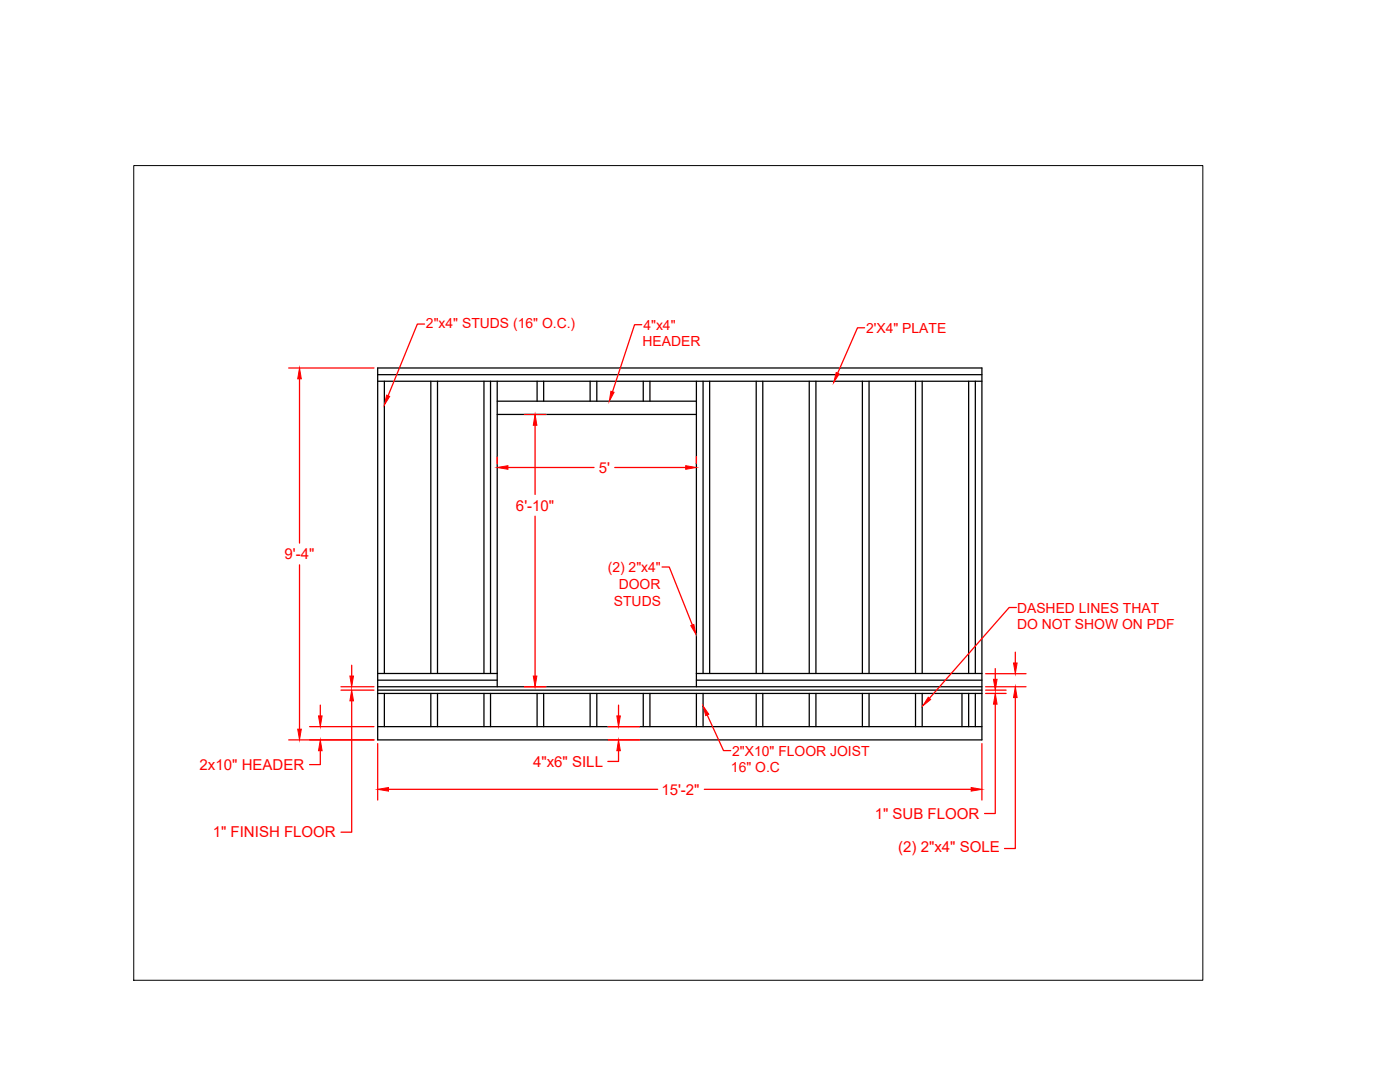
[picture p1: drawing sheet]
<svg xmlns="http://www.w3.org/2000/svg" width="279mm" height="216mm" viewBox="0 0 279 216" stroke-linecap="round" stroke-linejoin="round" font-family="sans-serif">
<!-- layer: 0 -->
<g fill="none" stroke="#000" stroke-width=".25">
<path d="M75.4 73.4h120.6v74.2h-120.6zM75.4 74.8h120.6M75.4 76.1h120.6M76.7 76.1v58.3M86 76.1v58.3M87.3 76.1v58.3M96.6 76.1v58.3M97.9 76.1v58.3M99.2 76.1v60.9M107.2 76.1v4M108.5 76.1v4M117.8 76.1v4"/>
<path d="M119.1 76.1v4M128.4 76.1v4M129.7 76.1v4M139 76.1v60.9M140.3 76.1v58.3M141.6 76.1v58.3M150.9 76.1v58.3M152.2 76.1v58.3M161.5 76.1v58.3M162.8 76.1v58.3M172.1 76.1v58.3M173.4 76.1v58.3"/>
<path d="M182.7 76.1v58.3M184 76.1v58.3M193.3 76.1v58.3M194.6 76.1v58.3M99.2 82.7h39.8M99.2 80.1h39.8M75.4 138.4h120.6M75.4 137.7h120.6M75.4 137h120.6M75.4 135.7h23.8M75.4 134.4h23.8M76.7 138.4v6.6"/>
<path d="M86 138.4v6.6M87.3 138.4v6.6M96.6 138.4v6.6M97.9 138.4v6.6M107.2 138.4v6.6M108.5 138.4v6.6M117.8 138.4v6.6M119.1 138.4v6.6M128.4 138.4v6.6M129.7 138.4v6.6M139 135.7h57M139 134.4h57"/>
<path d="M139 138.4v6.6M140.3 138.4v6.6M150.9 138.4v6.6M152.2 138.4v6.6M161.5 138.4v6.6M162.8 138.4v6.6M172.1 138.4v6.6M173.4 138.4v6.6M182.7 138.4v6.6M184 138.4v6.6M192 138.4v6.6M193.3 138.4v6.6"/>
<path d="M194.6 138.4v6.6M75.4 145h120.6"/>
</g>
<g fill="none" stroke="#f00" stroke-width=".25">
<path d="M57.6 73.4h17M59.8 75.6v32.8M84.7 64.7h-1.4l-5.9 14.3M128.1 64.8h-1.5l-4.4 13.4M172.6 65.4h-1.5l-3.9 9.1M99.2 91.1v1.4M101.4 93.3h17.2M104.6 82.7h4.4M106.8 84.9v13.8M122.7 93.3h14.1M139 91.1v1.4M59.8 112.7v32.8"/>
<path d="M106.8 103v31.9M132.1 113.1h1.5l4.6 11.6M68.1 137h6.5M68.1 137.7h6.5M70.2 139.8v26.3h-2.1M70.2 132.7v2.2M104.6 137h4.4M196.7 137h8.1M196.7 134.4h8.1M196.7 137.7h4.1M196.7 138.4h4.1M198.6 133.4v2.2"/>
<path d="M202.6 139.2v30.1h-2.1M202.6 130.1v2.2M202.8 121.2h-1.4l-15.9 18.1M57.6 147.6h17M61.8 145h12.8M63.9 149.8v2.8h-2.1M63.9 140.7v2.2M75.4 148.4v11.2M77.5 157.5h53.8M121.3 147.6h6.3M121.3 145h6.3M123.4 149.8v2.1h-2.1"/>
<path d="M123.4 140.7v2.2M140.6 157.5h53.2M141.1 142.7l3.3 7.1h1.4M196 148.4v11.2M198.6 140.5v21.8h-2.1"/>
</g>
<g fill="#f00" stroke="#f00" stroke-width=".2">
<path d="M99.2 93.3l2.2-.4v.7z"/>
<path d="M136.8 92.9l2.2 .4-2.2 .3z"/>
<path d="M106.8 82.7l.3 2.2h-.7z"/>
<path d="M106.4 134.9h.7l-.3 2.1z"/>
<path d="M59.8 73.4l.3 2.2h-.7z"/>
<path d="M59.4 145.5h.7l-.3 2.1z"/>
<path d="M75.4 157.5l2.1-.4v.8z"/>
<path d="M193.8 157.1l2.2 .4-2.2 .4z"/>
<path d="M121.9 78.1l.7 .2-1 1.8z"/>
<path d="M137.9 124.8l.6-.2 .4 2z"/>
<path d="M166.9 74.3l.6 .3-1.1 1.7z"/>
<path d="M140.3 140.9l1.2 1.6-.7 .3z"/>
<path d="M63.6 142.9h.7l-.4 2.1z"/>
<path d="M63.9 147.6l.4 2.2h-.7z"/>
<path d="M123.1 142.9h.7l-.4 2.1z"/>
<path d="M123.4 147.6l.4 2.2h-.7z"/>
<path d="M202.3 132.3h.7l-.4 2.1z"/>
<path d="M202.6 137l.4 2.2h-.7z"/>
<path d="M198.3 135.6h.7l-.4 2.1z"/>
<path d="M198.6 138.4l.4 2.1h-.7z"/>
<path d="M69.8 134.9h.7l-.3 2.1z"/>
<path d="M70.2 137.7l.3 2.1h-.7z"/>
<path d="M77.2 78.8l.6 .3-1.1 1.7z"/>
<path d="M185.3 139.1l.4 .5-1.5 1.2z"/>
</g>
<path d="M26.7 33h213.4v162.6h-213.4z" fill="none" stroke="#000" stroke-width=".2"/>
<g font-size="3" fill="#f00">
<text x="119.5" y="94.3">5'</text>
<text x="103" y="101.9">6'-10&quot;</text>
<text x="56.8" y="111.6">9'-4&quot;</text>
<text x="39.8" y="153.6">2x10&quot; HEADER</text>
<text x="106.4" y="153">4&quot;x6&quot; SILL</text>
<text x="132" y="158.6">15'-2&quot;</text>
<text x="42.5" y="167.1">1&quot; FINISH FLOOR</text>
<text x="174.6" y="163.4">1&quot; SUB FLOOR</text>
<text x="179.3" y="170.1">(2) 2&quot;x4&quot; SOLE</text>
</g>
<g font-size="2.8" fill="#f00">
<text x="85" y="65.4">2&quot;x4&quot; STUDS (16&quot; O.C.)</text>
<text x="128.4" y="65.8">4&quot;x4&quot;</text>
<text x="128.2" y="69.1">HEADER</text>
<text x="172.8" y="66.4">2'X4&quot; PLATE</text>
<text x="121.3" y="114.2">(2) 2&quot;x4&quot;</text>
<text x="123.5" y="117.5">DOOR</text>
<text x="122.5" y="120.8">STUDS</text>
<text x="203" y="122.2">DASHED LINES THAT</text>
<text x="203" y="125.6">DO NOT SHOW ON PDF</text>
<text x="145.9" y="154.1">16&quot; O.C</text>
<text x="146.1" y="150.8">2&quot;X10&quot; FLOOR JOIST</text>
</g>
</svg>
